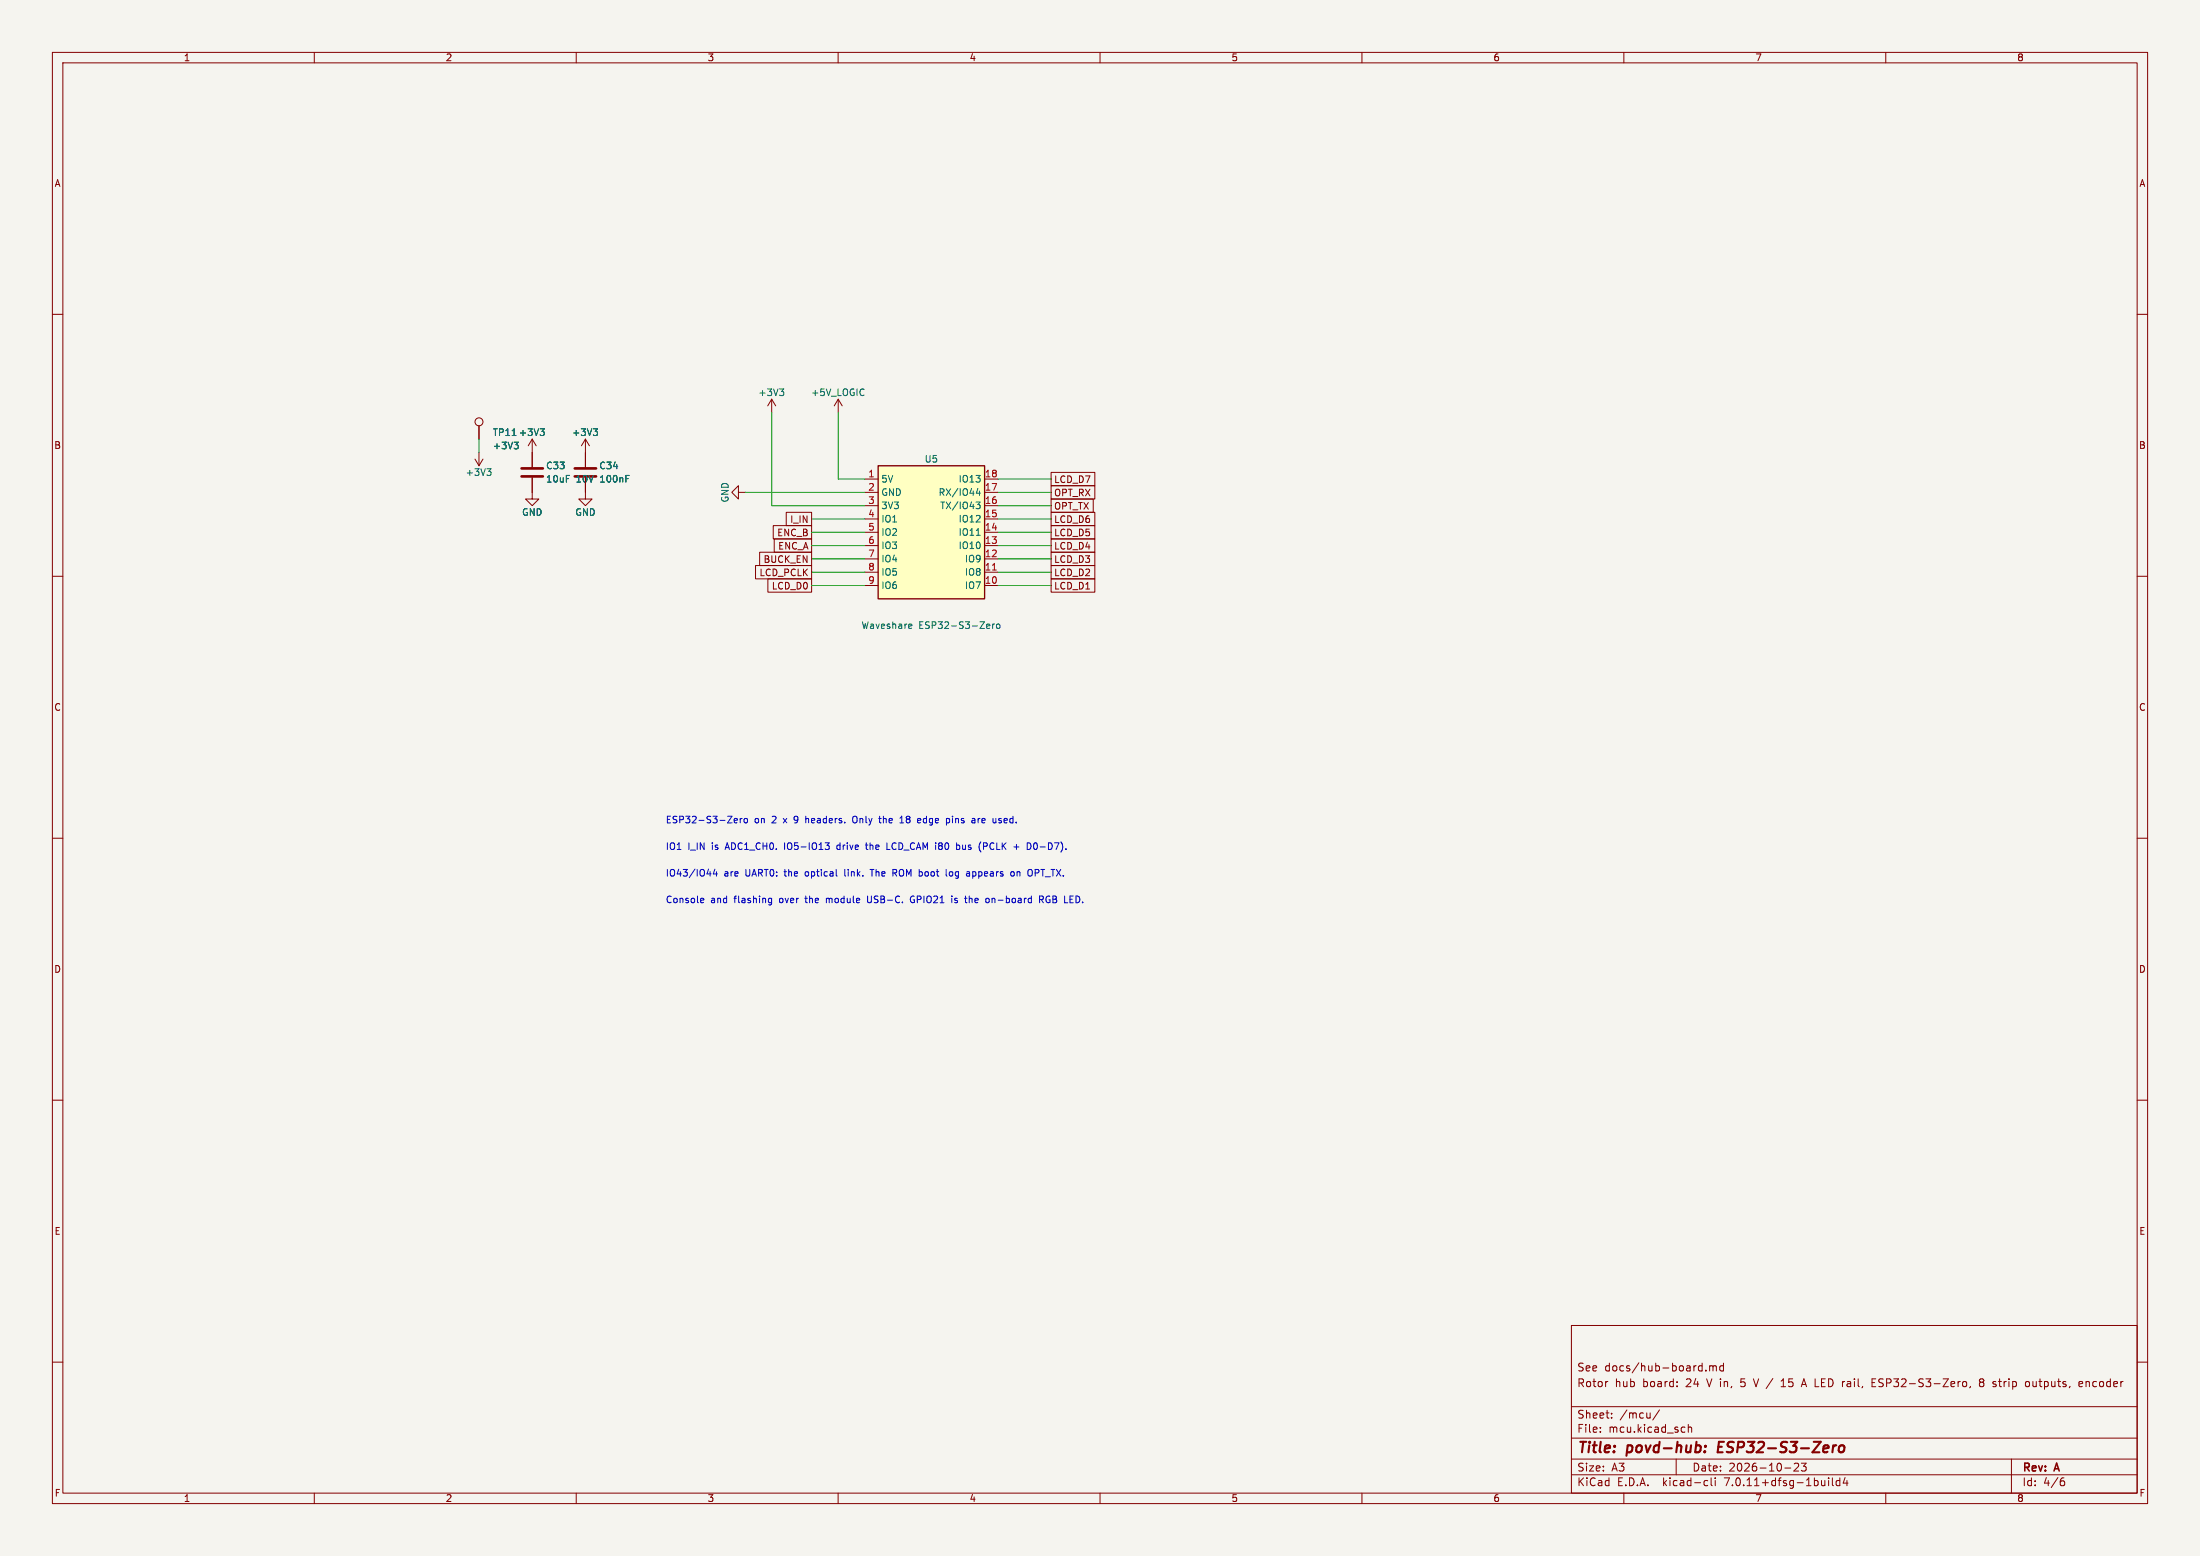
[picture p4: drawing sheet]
(kicad_sch
 (version 20260306)
 (generator "eeschema")
 (generator_version "10.0")
 (paper "A3")
 (title_block
  (title "povd-hub: ESP32-S3-Zero")
  (date "2026-10-23")
  (rev "A")
  (comment 1 "Rotor hub board: 24 V in, 5 V / 15 A LED rail, ESP32-S3-Zero, 8 strip outputs, encoder")
  (comment 2 "See docs/hub-board.md"))
 (lib_symbols
  (symbol "Connector:TestPoint"
   (pin_numbers (hide yes))
   (pin_names
    (offset 0.762) (hide yes)) (exclude_from_sim no) (in_bom yes) (on_board yes)
   (in_pos_files yes)
   (duplicate_pin_numbers_are_jumpers no)
   (property "Reference" "TP" (at 0 6.858 0) (show_name no) (do_not_autoplace no) (effects (font (size 1.27 1.27))))
   (property "Value" "TestPoint" (at 0 5.08 0) (show_name no) (do_not_autoplace no) (effects (font (size 1.27 1.27))))
   (property "Footprint" "" (at 5.08 0 0) (show_name no) (do_not_autoplace no) (hide yes) (effects (font (size 1.27 1.27))))
   (property "Datasheet" "" (at 5.08 0 0) (show_name no) (do_not_autoplace no) (hide yes) (effects (font (size 1.27 1.27))))
   (property "Description" "test point" (at 0 0 0) (show_name no) (do_not_autoplace no) (hide yes) (effects (font (size 1.27 1.27))))
   (symbol "TestPoint_0_1"
    (circle (center 0 3.302) (radius 0.762) (stroke (width 0) (type default)) (fill (type none))))
   (symbol "TestPoint_1_1"
    (pin passive line (at 0 0 90) (length 2.54) (name "1" (effects (font (size 1.27 1.27)))) (number "1" (effects (font (size 1.27 1.27))))))
   (embedded_fonts no))
  (symbol "Device:C"
   (pin_numbers (hide yes))
   (pin_names
    (offset 0.254)) (exclude_from_sim no) (in_bom yes) (on_board yes)
   (in_pos_files yes)
   (duplicate_pin_numbers_are_jumpers no)
   (property "Reference" "C" (at 0.635 2.54 0) (show_name no) (do_not_autoplace no) (effects (font (size 1.27 1.27)) (justify left)))
   (property "Value" "C" (at 0.635 -2.54 0) (show_name no) (do_not_autoplace no) (effects (font (size 1.27 1.27)) (justify left)))
   (property "Footprint" "" (at 0.9652 -3.81 0) (show_name no) (do_not_autoplace no) (hide yes) (effects (font (size 1.27 1.27))))
   (property "Datasheet" "" (at 0 0 0) (show_name no) (do_not_autoplace no) (hide yes) (effects (font (size 1.27 1.27))))
   (property "Description" "Unpolarized capacitor" (at 0 0 0) (show_name no) (do_not_autoplace no) (hide yes) (effects (font (size 1.27 1.27))))
   (symbol "C_0_1"
    (polyline (pts (xy -2.032 0.762) (xy 2.032 0.762)) (stroke (width 0.508) (type default)) (fill (type none)))
    (polyline (pts (xy -2.032 -0.762) (xy 2.032 -0.762)) (stroke (width 0.508) (type default)) (fill (type none))))
   (symbol "C_1_1"
    (pin passive line (at 0 3.81 270) (length 2.794) (name "" (effects (font (size 1.27 1.27)))) (number "1" (effects (font (size 1.27 1.27)))))
    (pin passive line (at 0 -3.81 90) (length 2.794) (name "" (effects (font (size 1.27 1.27)))) (number "2" (effects (font (size 1.27 1.27))))))
   (embedded_fonts no))
  (symbol "povd:ESP32-S3-Zero" (exclude_from_sim no) (in_bom yes) (on_board yes)
   (in_pos_files yes)
   (duplicate_pin_numbers_are_jumpers no)
   (property "Reference" "U" (at 0 17.78 0) (show_name no) (do_not_autoplace no) (effects (font (size 1.27 1.27))))
   (property "Value" "Waveshare ESP32-S3-Zero" (at 0 -17.78 0) (show_name no) (do_not_autoplace no) (effects (font (size 1.27 1.27))))
   (property "Footprint" "povd:Waveshare_ESP32-S3-Zero_Header" (at 0 -20.32 0) (show_name no) (do_not_autoplace no) (hide yes) (effects (font (size 1.27 1.27))))
   (property "Datasheet" "" (at 0 0 0) (show_name no) (do_not_autoplace no) (hide yes) (effects (font (size 1.27 1.27))))
   (property "Description" "Waveshare ESP32-S3-Zero module, 18 edge pins, stacks on 2 x 9 headers" (at 0 0 0) (show_name no) (do_not_autoplace no) (hide yes) (effects (font (size 1.27 1.27))))
   (symbol "ESP32-S3-Zero_0_1"
    (rectangle (start -10.16 12.7) (end 10.16 -12.7) (stroke (width 0.254) (type default)) (fill (type background))))
   (symbol "ESP32-S3-Zero_1_1"
    (pin power_in line (at -12.7 10.16 0) (length 2.54) (name "5V" (effects (font (size 1.27 1.27)))) (number "1" (effects (font (size 1.27 1.27)))))
    (pin power_in line (at -12.7 7.62 0) (length 2.54) (name "GND" (effects (font (size 1.27 1.27)))) (number "2" (effects (font (size 1.27 1.27)))))
    (pin power_out line (at -12.7 5.08 0) (length 2.54) (name "3V3" (effects (font (size 1.27 1.27)))) (number "3" (effects (font (size 1.27 1.27)))))
    (pin bidirectional line (at -12.7 2.54 0) (length 2.54) (name "IO1" (effects (font (size 1.27 1.27)))) (number "4" (effects (font (size 1.27 1.27)))))
    (pin bidirectional line (at -12.7 0 0) (length 2.54) (name "IO2" (effects (font (size 1.27 1.27)))) (number "5" (effects (font (size 1.27 1.27)))))
    (pin bidirectional line (at -12.7 -2.54 0) (length 2.54) (name "IO3" (effects (font (size 1.27 1.27)))) (number "6" (effects (font (size 1.27 1.27)))))
    (pin bidirectional line (at -12.7 -5.08 0) (length 2.54) (name "IO4" (effects (font (size 1.27 1.27)))) (number "7" (effects (font (size 1.27 1.27)))))
    (pin bidirectional line (at -12.7 -7.62 0) (length 2.54) (name "IO5" (effects (font (size 1.27 1.27)))) (number "8" (effects (font (size 1.27 1.27)))))
    (pin bidirectional line (at -12.7 -10.16 0) (length 2.54) (name "IO6" (effects (font (size 1.27 1.27)))) (number "9" (effects (font (size 1.27 1.27)))))
    (pin bidirectional line (at 12.7 -10.16 180) (length 2.54) (name "IO7" (effects (font (size 1.27 1.27)))) (number "10" (effects (font (size 1.27 1.27)))))
    (pin bidirectional line (at 12.7 -7.62 180) (length 2.54) (name "IO8" (effects (font (size 1.27 1.27)))) (number "11" (effects (font (size 1.27 1.27)))))
    (pin bidirectional line (at 12.7 -5.08 180) (length 2.54) (name "IO9" (effects (font (size 1.27 1.27)))) (number "12" (effects (font (size 1.27 1.27)))))
    (pin bidirectional line (at 12.7 -2.54 180) (length 2.54) (name "IO10" (effects (font (size 1.27 1.27)))) (number "13" (effects (font (size 1.27 1.27)))))
    (pin bidirectional line (at 12.7 0 180) (length 2.54) (name "IO11" (effects (font (size 1.27 1.27)))) (number "14" (effects (font (size 1.27 1.27)))))
    (pin bidirectional line (at 12.7 2.54 180) (length 2.54) (name "IO12" (effects (font (size 1.27 1.27)))) (number "15" (effects (font (size 1.27 1.27)))))
    (pin bidirectional line (at 12.7 5.08 180) (length 2.54) (name "TX/IO43" (effects (font (size 1.27 1.27)))) (number "16" (effects (font (size 1.27 1.27)))))
    (pin bidirectional line (at 12.7 7.62 180) (length 2.54) (name "RX/IO44" (effects (font (size 1.27 1.27)))) (number "17" (effects (font (size 1.27 1.27)))))
    (pin bidirectional line (at 12.7 10.16 180) (length 2.54) (name "IO13" (effects (font (size 1.27 1.27)))) (number "18" (effects (font (size 1.27 1.27))))))
   (embedded_fonts no))
  (symbol "povd:GND"
   (power global)
   (pin_names
    (offset 0)) (exclude_from_sim no) (in_bom yes) (on_board yes)
   (in_pos_files yes)
   (duplicate_pin_numbers_are_jumpers no)
   (property "Reference" "#PWR" (at 0 -6.35 0) (show_name no) (do_not_autoplace no) (hide yes) (effects (font (size 1.27 1.27))))
   (property "Value" "GND" (at 0 -3.81 0) (show_name no) (do_not_autoplace no) (effects (font (size 1.27 1.27))))
   (property "Footprint" "" (at 0 0 0) (show_name no) (do_not_autoplace no) (hide yes) (effects (font (size 1.27 1.27))))
   (property "Datasheet" "" (at 0 0 0) (show_name no) (do_not_autoplace no) (hide yes) (effects (font (size 1.27 1.27))))
   (property "Description" "Power symbol creates a global label with name \"GND\" , ground" (at 0 0 0) (show_name no) (do_not_autoplace no) (hide yes) (effects (font (size 1.27 1.27))))
   (symbol "GND_0_1"
    (polyline (pts (xy 0 0) (xy 0 -1.27) (xy 1.27 -1.27) (xy 0 -2.54) (xy -1.27 -1.27) (xy 0 -1.27)) (stroke (width 0) (type default)) (fill (type none))))
   (symbol "GND_1_1"
    (pin power_in line (at 0 0 270) (length 0) (hide yes) (name "GND" (effects (font (size 1.27 1.27)))) (number "1" (effects (font (size 1.27 1.27))))))
   (embedded_fonts no))
  (symbol "povd:P3V3"
   (power global)
   (pin_names
    (offset 0)) (exclude_from_sim no) (in_bom yes) (on_board yes)
   (in_pos_files yes)
   (duplicate_pin_numbers_are_jumpers no)
   (property "Reference" "#PWR" (at 0 -3.81 0) (show_name no) (do_not_autoplace no) (hide yes) (effects (font (size 1.27 1.27))))
   (property "Value" "+3V3" (at 0 3.556 0) (show_name no) (do_not_autoplace no) (effects (font (size 1.27 1.27))))
   (property "Footprint" "" (at 0 0 0) (show_name no) (do_not_autoplace no) (hide yes) (effects (font (size 1.27 1.27))))
   (property "Datasheet" "" (at 0 0 0) (show_name no) (do_not_autoplace no) (hide yes) (effects (font (size 1.27 1.27))))
   (property "Description" "Power symbol creates a global label with name \"+5V\"" (at 0 0 0) (show_name no) (do_not_autoplace no) (hide yes) (effects (font (size 1.27 1.27))))
   (symbol "P3V3_0_1"
    (polyline (pts (xy -0.762 1.27) (xy 0 2.54)) (stroke (width 0) (type default)) (fill (type none)))
    (polyline (pts (xy 0 2.54) (xy 0.762 1.27)) (stroke (width 0) (type default)) (fill (type none)))
    (polyline (pts (xy 0 0) (xy 0 2.54)) (stroke (width 0) (type default)) (fill (type none))))
   (symbol "P3V3_1_1"
    (pin power_in line (at 0 0 90) (length 0) (hide yes) (name "+3V3" (effects (font (size 1.27 1.27)))) (number "1" (effects (font (size 1.27 1.27))))))
   (embedded_fonts no))
  (symbol "povd:P5V_LOGIC"
   (power global)
   (pin_names
    (offset 0)) (exclude_from_sim no) (in_bom yes) (on_board yes)
   (in_pos_files yes)
   (duplicate_pin_numbers_are_jumpers no)
   (property "Reference" "#PWR" (at 0 -3.81 0) (show_name no) (do_not_autoplace no) (hide yes) (effects (font (size 1.27 1.27))))
   (property "Value" "+5V_LOGIC" (at 0 3.556 0) (show_name no) (do_not_autoplace no) (effects (font (size 1.27 1.27))))
   (property "Footprint" "" (at 0 0 0) (show_name no) (do_not_autoplace no) (hide yes) (effects (font (size 1.27 1.27))))
   (property "Datasheet" "" (at 0 0 0) (show_name no) (do_not_autoplace no) (hide yes) (effects (font (size 1.27 1.27))))
   (property "Description" "Power symbol creates a global label with name \"+5V\"" (at 0 0 0) (show_name no) (do_not_autoplace no) (hide yes) (effects (font (size 1.27 1.27))))
   (symbol "P5V_LOGIC_0_1"
    (polyline (pts (xy -0.762 1.27) (xy 0 2.54)) (stroke (width 0) (type default)) (fill (type none)))
    (polyline (pts (xy 0 2.54) (xy 0.762 1.27)) (stroke (width 0) (type default)) (fill (type none)))
    (polyline (pts (xy 0 0) (xy 0 2.54)) (stroke (width 0) (type default)) (fill (type none))))
   (symbol "P5V_LOGIC_1_1"
    (pin power_in line (at 0 0 90) (length 0) (hide yes) (name "+5V_LOGIC" (effects (font (size 1.27 1.27)))) (number "1" (effects (font (size 1.27 1.27))))))
   (embedded_fonts no)))
 (text "ESP32-S3-Zero on 2 x 9 headers. Only the 18 edge pins are used."
  (exclude_from_sim no)
  (at 127 157.48 0)
  (effects (font (size 1.27 1.27)) (justify left bottom)))
 (text "IO43/IO44 are UART0: the optical link. The ROM boot log appears on OPT_TX."
  (exclude_from_sim no)
  (at 127 167.64 0)
  (effects (font (size 1.27 1.27)) (justify left bottom)))
 (text "Console and flashing over the module USB-C. GPIO21 is the on-board RGB LED."
  (exclude_from_sim no)
  (at 127 172.72 0)
  (effects (font (size 1.27 1.27)) (justify left bottom)))
 (text "IO1 I_IN is ADC1_CH0. IO5-IO13 drive the LCD_CAM i80 bus (PCLK + D0-D7)."
  (exclude_from_sim no)
  (at 127 162.56 0)
  (effects (font (size 1.27 1.27)) (justify left bottom)))
 (wire
  (pts (xy 165.1 104.14) (xy 154.94 104.14))
  (stroke (width 0) (type default)))
 (wire
  (pts (xy 190.5 104.14) (xy 200.66 104.14))
  (stroke (width 0) (type default)))
 (wire
  (pts (xy 190.5 96.52) (xy 200.66 96.52))
  (stroke (width 0) (type default)))
 (wire
  (pts (xy 165.1 99.06) (xy 154.94 99.06))
  (stroke (width 0) (type default)))
 (wire
  (pts (xy 165.1 106.68) (xy 154.94 106.68))
  (stroke (width 0) (type default)))
 (wire
  (pts (xy 142.24 93.98) (xy 165.1 93.98))
  (stroke (width 0) (type default)))
 (wire
  (pts (xy 190.5 111.76) (xy 200.66 111.76))
  (stroke (width 0) (type default)))
 (wire
  (pts (xy 165.1 109.22) (xy 154.94 109.22))
  (stroke (width 0) (type default)))
 (wire
  (pts (xy 165.1 101.6) (xy 154.94 101.6))
  (stroke (width 0) (type default)))
 (wire
  (pts (xy 160.02 91.44) (xy 160.02 78.74))
  (stroke (width 0) (type default)))
 (wire
  (pts (xy 165.1 111.76) (xy 154.94 111.76))
  (stroke (width 0) (type default)))
 (wire
  (pts (xy 147.32 96.52) (xy 147.32 78.74))
  (stroke (width 0) (type default)))
 (wire
  (pts (xy 190.5 99.06) (xy 200.66 99.06))
  (stroke (width 0) (type default)))
 (wire
  (pts (xy 190.5 91.44) (xy 200.66 91.44))
  (stroke (width 0) (type default)))
 (wire
  (pts (xy 147.32 96.52) (xy 165.1 96.52))
  (stroke (width 0) (type default)))
 (wire
  (pts (xy 190.5 101.6) (xy 200.66 101.6))
  (stroke (width 0) (type default)))
 (wire
  (pts (xy 160.02 91.44) (xy 165.1 91.44))
  (stroke (width 0) (type default)))
 (wire
  (pts (xy 190.5 93.98) (xy 200.66 93.98))
  (stroke (width 0) (type default)))
 (wire
  (pts (xy 190.5 109.22) (xy 200.66 109.22))
  (stroke (width 0) (type default)))
 (wire
  (pts (xy 190.5 106.68) (xy 200.66 106.68))
  (stroke (width 0) (type default)))
 (wire
  (pts (xy 91.44 83.82) (xy 91.44 86.36))
  (stroke (width 0) (type default)))
 (global_label "LCD_D5"
  (shape passive)
  (at 200.66 101.6 0)
  (fields_autoplaced yes)
  (effects (font (size 1.27 1.27)) (justify left))
  (property "Intersheetrefs" "${INTERSHEET_REFS}" (at 200.66 101.6 0) (hide yes) (show_name no) (do_not_autoplace no) (effects (font (size 1.27 1.27)) (justify left))))
 (global_label "LCD_D3"
  (shape passive)
  (at 200.66 106.68 0)
  (fields_autoplaced yes)
  (effects (font (size 1.27 1.27)) (justify left))
  (property "Intersheetrefs" "${INTERSHEET_REFS}" (at 200.66 106.68 0) (hide yes) (show_name no) (do_not_autoplace no) (effects (font (size 1.27 1.27)) (justify left))))
 (global_label "I_IN"
  (shape passive)
  (at 154.94 99.06 180)
  (fields_autoplaced yes)
  (effects (font (size 1.27 1.27)) (justify right))
  (property "Intersheetrefs" "${INTERSHEET_REFS}" (at 154.94 99.06 0) (hide yes) (show_name no) (do_not_autoplace no) (effects (font (size 1.27 1.27)) (justify right))))
 (global_label "ENC_B"
  (shape passive)
  (at 154.94 101.6 180)
  (fields_autoplaced yes)
  (effects (font (size 1.27 1.27)) (justify right))
  (property "Intersheetrefs" "${INTERSHEET_REFS}" (at 154.94 101.6 0) (hide yes) (show_name no) (do_not_autoplace no) (effects (font (size 1.27 1.27)) (justify right))))
 (global_label "LCD_D2"
  (shape passive)
  (at 200.66 109.22 0)
  (fields_autoplaced yes)
  (effects (font (size 1.27 1.27)) (justify left))
  (property "Intersheetrefs" "${INTERSHEET_REFS}" (at 200.66 109.22 0) (hide yes) (show_name no) (do_not_autoplace no) (effects (font (size 1.27 1.27)) (justify left))))
 (global_label "LCD_PCLK"
  (shape passive)
  (at 154.94 109.22 180)
  (fields_autoplaced yes)
  (effects (font (size 1.27 1.27)) (justify right))
  (property "Intersheetrefs" "${INTERSHEET_REFS}" (at 154.94 109.22 0) (hide yes) (show_name no) (do_not_autoplace no) (effects (font (size 1.27 1.27)) (justify right))))
 (global_label "OPT_RX"
  (shape passive)
  (at 200.66 93.98 0)
  (fields_autoplaced yes)
  (effects (font (size 1.27 1.27)) (justify left))
  (property "Intersheetrefs" "${INTERSHEET_REFS}" (at 200.66 93.98 0) (hide yes) (show_name no) (do_not_autoplace no) (effects (font (size 1.27 1.27)) (justify left))))
 (global_label "LCD_D4"
  (shape passive)
  (at 200.66 104.14 0)
  (fields_autoplaced yes)
  (effects (font (size 1.27 1.27)) (justify left))
  (property "Intersheetrefs" "${INTERSHEET_REFS}" (at 200.66 104.14 0) (hide yes) (show_name no) (do_not_autoplace no) (effects (font (size 1.27 1.27)) (justify left))))
 (global_label "LCD_D1"
  (shape passive)
  (at 200.66 111.76 0)
  (fields_autoplaced yes)
  (effects (font (size 1.27 1.27)) (justify left))
  (property "Intersheetrefs" "${INTERSHEET_REFS}" (at 200.66 111.76 0) (hide yes) (show_name no) (do_not_autoplace no) (effects (font (size 1.27 1.27)) (justify left))))
 (global_label "ENC_A"
  (shape passive)
  (at 154.94 104.14 180)
  (fields_autoplaced yes)
  (effects (font (size 1.27 1.27)) (justify right))
  (property "Intersheetrefs" "${INTERSHEET_REFS}" (at 154.94 104.14 0) (hide yes) (show_name no) (do_not_autoplace no) (effects (font (size 1.27 1.27)) (justify right))))
 (global_label "BUCK_EN"
  (shape passive)
  (at 154.94 106.68 180)
  (fields_autoplaced yes)
  (effects (font (size 1.27 1.27)) (justify right))
  (property "Intersheetrefs" "${INTERSHEET_REFS}" (at 154.94 106.68 0) (hide yes) (show_name no) (do_not_autoplace no) (effects (font (size 1.27 1.27)) (justify right))))
 (global_label "OPT_TX"
  (shape passive)
  (at 200.66 96.52 0)
  (fields_autoplaced yes)
  (effects (font (size 1.27 1.27)) (justify left))
  (property "Intersheetrefs" "${INTERSHEET_REFS}" (at 200.66 96.52 0) (hide yes) (show_name no) (do_not_autoplace no) (effects (font (size 1.27 1.27)) (justify left))))
 (global_label "LCD_D6"
  (shape passive)
  (at 200.66 99.06 0)
  (fields_autoplaced yes)
  (effects (font (size 1.27 1.27)) (justify left))
  (property "Intersheetrefs" "${INTERSHEET_REFS}" (at 200.66 99.06 0) (hide yes) (show_name no) (do_not_autoplace no) (effects (font (size 1.27 1.27)) (justify left))))
 (global_label "LCD_D0"
  (shape passive)
  (at 154.94 111.76 180)
  (fields_autoplaced yes)
  (effects (font (size 1.27 1.27)) (justify right))
  (property "Intersheetrefs" "${INTERSHEET_REFS}" (at 154.94 111.76 0) (hide yes) (show_name no) (do_not_autoplace no) (effects (font (size 1.27 1.27)) (justify right))))
 (global_label "LCD_D7"
  (shape passive)
  (at 200.66 91.44 0)
  (fields_autoplaced yes)
  (effects (font (size 1.27 1.27)) (justify left))
  (property "Intersheetrefs" "${INTERSHEET_REFS}" (at 200.66 91.44 0) (hide yes) (show_name no) (do_not_autoplace no) (effects (font (size 1.27 1.27)) (justify left))))
 (symbol
  (lib_id "Connector:TestPoint")
  (at 91.44 83.82 0)
  (unit 1)
  (body_style 1)
  (exclude_from_sim no)
  (in_bom yes)
  (on_board yes)
  (in_pos_files yes)
  (dnp no)
  (property "Reference" "TP11" (at 93.98 82.55 0) (show_name no) (do_not_autoplace no) (effects (font (size 1.27 1.27)) (justify left)))
  (property "Value" "+3V3" (at 93.98 85.09 0) (show_name no) (do_not_autoplace no) (effects (font (size 1.27 1.27)) (justify left)))
  (property "Footprint" "TestPoint:TestPoint_Keystone_5015_Micro-Minature" (at 91.44 83.82 0) (hide yes) (show_name no) (do_not_autoplace no) (effects (font (size 1.27 1.27))))
  (property "Datasheet" "" (at 91.44 83.82 0) (hide yes) (show_name no) (do_not_autoplace no) (effects (font (size 1.27 1.27))))
  (property "Description" "" (at 91.44 83.82 0) (show_name no) (do_not_autoplace no) (effects (font (size 1.27 1.27))))
  (property "MPN" "Keystone 5015" (at 91.44 83.82 0) (hide yes) (show_name no) (do_not_autoplace no) (effects (font (size 1.27 1.27))))
  (property "LCSC" "C2906768" (at 91.44 83.82 0) (hide yes) (show_name no) (do_not_autoplace no) (effects (font (size 1.27 1.27))))
  (pin "1"))
 (symbol
  (lib_id "povd:GND")
  (at 111.76 93.98 0)
  (unit 1)
  (body_style 1)
  (exclude_from_sim no)
  (in_bom yes)
  (on_board yes)
  (in_pos_files yes)
  (dnp no)
  (property "Reference" "#PWRMCU006" (at 111.76 93.98 0) (hide yes) (show_name no) (do_not_autoplace no) (effects (font (size 1.27 1.27))))
  (property "Value" "GND" (at 111.76 97.79 0) (show_name no) (do_not_autoplace no) (effects (font (size 1.27 1.27))))
  (property "Footprint" "" (at 111.76 93.98 0) (hide yes) (show_name no) (do_not_autoplace no) (effects (font (size 1.27 1.27))))
  (property "Datasheet" "" (at 111.76 93.98 0) (hide yes) (show_name no) (do_not_autoplace no) (effects (font (size 1.27 1.27))))
  (property "Description" "" (at 111.76 93.98 0) (show_name no) (do_not_autoplace no) (effects (font (size 1.27 1.27))))
  (pin "1"))
 (symbol
  (lib_id "Device:C")
  (at 111.76 90.17 0)
  (unit 1)
  (body_style 1)
  (exclude_from_sim no)
  (in_bom yes)
  (on_board yes)
  (in_pos_files yes)
  (dnp no)
  (property "Reference" "C34" (at 114.3 88.9 0) (show_name no) (do_not_autoplace no) (effects (font (size 1.27 1.27)) (justify left)))
  (property "Value" "100nF" (at 114.3 91.44 0) (show_name no) (do_not_autoplace no) (effects (font (size 1.27 1.27)) (justify left)))
  (property "Footprint" "Capacitor_SMD:C_0603_1608Metric" (at 111.76 90.17 0) (hide yes) (show_name no) (do_not_autoplace no) (effects (font (size 1.27 1.27))))
  (property "Datasheet" "" (at 111.76 90.17 0) (hide yes) (show_name no) (do_not_autoplace no) (effects (font (size 1.27 1.27))))
  (property "Description" "" (at 111.76 90.17 0) (show_name no) (do_not_autoplace no) (effects (font (size 1.27 1.27))))
  (property "LCSC" "C53084467" (at 114.3 91.44 0) (hide yes) (show_name no) (do_not_autoplace no) (effects (font (size 1.27 1.27))))
  (pin "1")
  (pin "2"))
 (symbol
  (lib_id "povd:ESP32-S3-Zero")
  (at 177.8 101.6 0)
  (unit 1)
  (body_style 1)
  (exclude_from_sim no)
  (in_bom yes)
  (on_board yes)
  (in_pos_files yes)
  (dnp no)
  (property "Reference" "U5" (at 177.8 87.63 0) (show_name no) (do_not_autoplace no) (effects (font (size 1.27 1.27))))
  (property "Value" "Waveshare ESP32-S3-Zero" (at 177.8 119.38 0) (show_name no) (do_not_autoplace no) (effects (font (size 1.27 1.27))))
  (property "Footprint" "povd:Waveshare_ESP32-S3-Zero_Header" (at 177.8 101.6 0) (hide yes) (show_name no) (do_not_autoplace no) (effects (font (size 1.27 1.27))))
  (property "Datasheet" "" (at 177.8 101.6 0) (hide yes) (show_name no) (do_not_autoplace no) (effects (font (size 1.27 1.27))))
  (property "Description" "" (at 177.8 101.6 0) (show_name no) (do_not_autoplace no) (effects (font (size 1.27 1.27))))
  (property "MPN" "Waveshare ESP32-S3-Zero on 2 x 1x9 2.54 mm headers" (at 177.8 101.6 0) (hide yes) (show_name no) (do_not_autoplace no) (effects (font (size 1.27 1.27))))
  (pin "1")
  (pin "2")
  (pin "3")
  (pin "4")
  (pin "5")
  (pin "6")
  (pin "7")
  (pin "8")
  (pin "9")
  (pin "10")
  (pin "11")
  (pin "12")
  (pin "13")
  (pin "14")
  (pin "15")
  (pin "16")
  (pin "17")
  (pin "18"))
 (symbol
  (lib_id "povd:GND")
  (at 142.24 93.98 270)
  (unit 1)
  (body_style 1)
  (exclude_from_sim no)
  (in_bom yes)
  (on_board yes)
  (in_pos_files yes)
  (dnp no)
  (property "Reference" "#PWRMCU002" (at 142.24 93.98 0) (hide yes) (show_name no) (do_not_autoplace no) (effects (font (size 1.27 1.27))))
  (property "Value" "GND" (at 138.43 93.98 0) (show_name no) (do_not_autoplace no) (effects (font (size 1.27 1.27))))
  (property "Footprint" "" (at 142.24 93.98 0) (hide yes) (show_name no) (do_not_autoplace no) (effects (font (size 1.27 1.27))))
  (property "Datasheet" "" (at 142.24 93.98 0) (hide yes) (show_name no) (do_not_autoplace no) (effects (font (size 1.27 1.27))))
  (property "Description" "" (at 142.24 93.98 0) (show_name no) (do_not_autoplace no) (effects (font (size 1.27 1.27))))
  (pin "1"))
 (symbol
  (lib_id "povd:P3V3")
  (at 101.6 86.36 0)
  (unit 1)
  (body_style 1)
  (exclude_from_sim no)
  (in_bom yes)
  (on_board yes)
  (in_pos_files yes)
  (dnp no)
  (property "Reference" "#PWRMCU003" (at 101.6 86.36 0) (hide yes) (show_name no) (do_not_autoplace no) (effects (font (size 1.27 1.27))))
  (property "Value" "+3V3" (at 101.6 82.55 0) (show_name no) (do_not_autoplace no) (effects (font (size 1.27 1.27))))
  (property "Footprint" "" (at 101.6 86.36 0) (hide yes) (show_name no) (do_not_autoplace no) (effects (font (size 1.27 1.27))))
  (property "Datasheet" "" (at 101.6 86.36 0) (hide yes) (show_name no) (do_not_autoplace no) (effects (font (size 1.27 1.27))))
  (property "Description" "" (at 101.6 86.36 0) (show_name no) (do_not_autoplace no) (effects (font (size 1.27 1.27))))
  (pin "1"))
 (symbol
  (lib_id "povd:P3V3")
  (at 91.44 86.36 180)
  (unit 1)
  (body_style 1)
  (exclude_from_sim no)
  (in_bom yes)
  (on_board yes)
  (in_pos_files yes)
  (dnp no)
  (property "Reference" "#PWRMCU007" (at 91.44 86.36 0) (hide yes) (show_name no) (do_not_autoplace no) (effects (font (size 1.27 1.27))))
  (property "Value" "+3V3" (at 91.44 90.17 0) (show_name no) (do_not_autoplace no) (effects (font (size 1.27 1.27))))
  (property "Footprint" "" (at 91.44 86.36 0) (hide yes) (show_name no) (do_not_autoplace no) (effects (font (size 1.27 1.27))))
  (property "Datasheet" "" (at 91.44 86.36 0) (hide yes) (show_name no) (do_not_autoplace no) (effects (font (size 1.27 1.27))))
  (property "Description" "" (at 91.44 86.36 0) (show_name no) (do_not_autoplace no) (effects (font (size 1.27 1.27))))
  (pin "1"))
 (symbol
  (lib_id "povd:P3V3")
  (at 147.32 78.74 0)
  (unit 1)
  (body_style 1)
  (exclude_from_sim no)
  (in_bom yes)
  (on_board yes)
  (in_pos_files yes)
  (dnp no)
  (property "Reference" "#PWRMCU001" (at 147.32 78.74 0) (hide yes) (show_name no) (do_not_autoplace no) (effects (font (size 1.27 1.27))))
  (property "Value" "+3V3" (at 147.32 74.93 0) (show_name no) (do_not_autoplace no) (effects (font (size 1.27 1.27))))
  (property "Footprint" "" (at 147.32 78.74 0) (hide yes) (show_name no) (do_not_autoplace no) (effects (font (size 1.27 1.27))))
  (property "Datasheet" "" (at 147.32 78.74 0) (hide yes) (show_name no) (do_not_autoplace no) (effects (font (size 1.27 1.27))))
  (property "Description" "" (at 147.32 78.74 0) (show_name no) (do_not_autoplace no) (effects (font (size 1.27 1.27))))
  (pin "1"))
 (symbol
  (lib_id "povd:P3V3")
  (at 111.76 86.36 0)
  (unit 1)
  (body_style 1)
  (exclude_from_sim no)
  (in_bom yes)
  (on_board yes)
  (in_pos_files yes)
  (dnp no)
  (property "Reference" "#PWRMCU005" (at 111.76 86.36 0) (hide yes) (show_name no) (do_not_autoplace no) (effects (font (size 1.27 1.27))))
  (property "Value" "+3V3" (at 111.76 82.55 0) (show_name no) (do_not_autoplace no) (effects (font (size 1.27 1.27))))
  (property "Footprint" "" (at 111.76 86.36 0) (hide yes) (show_name no) (do_not_autoplace no) (effects (font (size 1.27 1.27))))
  (property "Datasheet" "" (at 111.76 86.36 0) (hide yes) (show_name no) (do_not_autoplace no) (effects (font (size 1.27 1.27))))
  (property "Description" "" (at 111.76 86.36 0) (show_name no) (do_not_autoplace no) (effects (font (size 1.27 1.27))))
  (pin "1"))
 (symbol
  (lib_id "Device:C")
  (at 101.6 90.17 0)
  (unit 1)
  (body_style 1)
  (exclude_from_sim no)
  (in_bom yes)
  (on_board yes)
  (in_pos_files yes)
  (dnp no)
  (property "Reference" "C33" (at 104.14 88.9 0) (show_name no) (do_not_autoplace no) (effects (font (size 1.27 1.27)) (justify left)))
  (property "Value" "10uF 10V" (at 104.14 91.44 0) (show_name no) (do_not_autoplace no) (effects (font (size 1.27 1.27)) (justify left)))
  (property "Footprint" "Capacitor_SMD:C_0805_2012Metric" (at 101.6 90.17 0) (hide yes) (show_name no) (do_not_autoplace no) (effects (font (size 1.27 1.27))))
  (property "Datasheet" "" (at 101.6 90.17 0) (hide yes) (show_name no) (do_not_autoplace no) (effects (font (size 1.27 1.27))))
  (property "Description" "" (at 101.6 90.17 0) (show_name no) (do_not_autoplace no) (effects (font (size 1.27 1.27))))
  (pin "1")
  (pin "2"))
 (symbol
  (lib_id "povd:GND")
  (at 101.6 93.98 0)
  (unit 1)
  (body_style 1)
  (exclude_from_sim no)
  (in_bom yes)
  (on_board yes)
  (in_pos_files yes)
  (dnp no)
  (property "Reference" "#PWRMCU004" (at 101.6 93.98 0) (hide yes) (show_name no) (do_not_autoplace no) (effects (font (size 1.27 1.27))))
  (property "Value" "GND" (at 101.6 97.79 0) (show_name no) (do_not_autoplace no) (effects (font (size 1.27 1.27))))
  (property "Footprint" "" (at 101.6 93.98 0) (hide yes) (show_name no) (do_not_autoplace no) (effects (font (size 1.27 1.27))))
  (property "Datasheet" "" (at 101.6 93.98 0) (hide yes) (show_name no) (do_not_autoplace no) (effects (font (size 1.27 1.27))))
  (property "Description" "" (at 101.6 93.98 0) (show_name no) (do_not_autoplace no) (effects (font (size 1.27 1.27))))
  (pin "1"))
 (symbol
  (lib_id "povd:P5V_LOGIC")
  (at 160.02 78.74 0)
  (unit 1)
  (body_style 1)
  (exclude_from_sim no)
  (in_bom yes)
  (on_board yes)
  (in_pos_files yes)
  (dnp no)
  (property "Reference" "#PWRMCU000" (at 160.02 78.74 0) (hide yes) (show_name no) (do_not_autoplace no) (effects (font (size 1.27 1.27))))
  (property "Value" "+5V_LOGIC" (at 160.02 74.93 0) (show_name no) (do_not_autoplace no) (effects (font (size 1.27 1.27))))
  (property "Footprint" "" (at 160.02 78.74 0) (hide yes) (show_name no) (do_not_autoplace no) (effects (font (size 1.27 1.27))))
  (property "Datasheet" "" (at 160.02 78.74 0) (hide yes) (show_name no) (do_not_autoplace no) (effects (font (size 1.27 1.27))))
  (property "Description" "" (at 160.02 78.74 0) (show_name no) (do_not_autoplace no) (effects (font (size 1.27 1.27))))
  (pin "1")))
